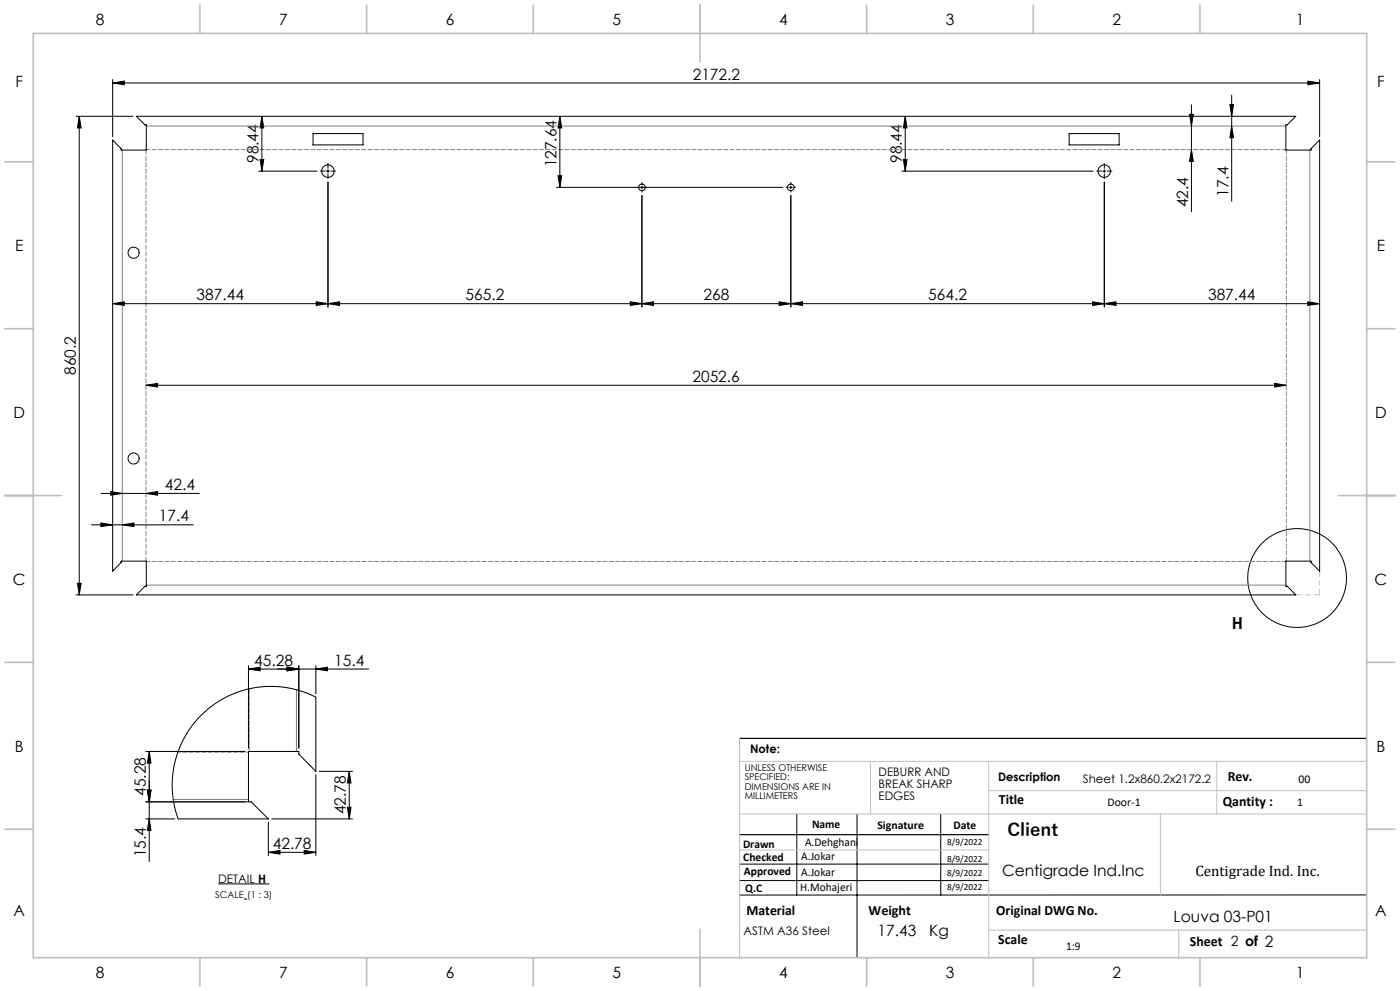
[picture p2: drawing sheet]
<svg xmlns="http://www.w3.org/2000/svg" width="420mm" height="297mm" viewBox="0 0 420 297" stroke-linecap="round" stroke-linejoin="round" font-family="sans-serif">
<g fill="none" stroke="#000" stroke-width=".3">
<path d="M22.8 34.9h17.1M23.8 34.9v143.4M23.8 34.9l.5 3.4h-1.1zM33.8 24.9l3.5-.6v1.1zM33.8 23.8v17.2M33.8 24.9h362.1M40.9 34.9h347.8l-2.5 2.5h-.4v7.6h7.5v-.4l2.6-2.6v129.2l-2.6-2.6v-.4h-7.5v7.5h.4l2.5 2.6h-347.8l2.6-2.6h.4v-7.5h-7.6v.4l-2.5 2.6v-129.2l2.5 2.6v.4h7.6v-7.6h-.4zM78.6 34.9l.5 3.4h-1.1zM78.6 34.9v16.4M168 34.9l.5 3.4h-1.1zM168 34.9v21.3M271.6 34.9l.5 3.4h-1.1z"/>
<path d="M271.6 34.9v16.4M356.9 34.3h1.1l-.6 3.5zM357.4 31.4v32.1M369 31.4h1.1l-.6 3.5zM369.5 28.5v31.8M369.5 37.8l.6 3.5h-1.1zM392.4 24.3l3.5 .6-3.5 .5zM395.9 23.8v17.2M77.6 51.3h17.5M78 47.8h1.1l-.5 3.5zM93.9 40h15v3.4h-15zM98 51.3h.8"/>
<path d="M98.4 50.9v.8M98.4 54.6v37.4M167 56.2h67.8M167.4 52.7h1.1l-.5 3.5zM192.6 55.7v.9M192.6 58.6v33.4M236.8 56.2h.9M237.2 55.7v.9M237.2 58.6v33.4M270.5 51.3h57.5M271 47.8h1.1l-.5 3.5zM320.7 40h15v3.4h-15z"/>
<path d="M330.9 51.3h.8M331.3 50.9v.8M331.3 54.6v37.4M357.4 44.8l.6 3.6h-1.1zM33.8 91l3.5-.6v1.1zM94.9 90.4l3.5 .6-3.5 .5zM98.4 91l3.5-.6v1.1zM189.1 90.4l3.5 .6-3.5 .5zM192.6 91l3.5-.6v1.1zM233.8 90.4l3.4 .6-3.4 .5zM237.2 91l3.5-.6v1.1zM327.8 90.4l3.5 .6-3.5 .5z"/>
<path d="M331.3 91l3.5-.6v1.1zM392.4 90.4l3.5 .6-3.5 .5zM395.9 91h-362.1M43.8 115.5l3.5-.6v1.1zM43.8 115.5h342.1M382.4 114.9l3.5 .6-3.5 .5zM27.4 157.3h30.6M30.3 156.7l3.5 .6-3.5 .5zM30.3 147.9h29.5M33.2 147.3l3.5 .6-3.5 .5zM36.7 157.3l3.5-.6v1.1zM43.8 147.9l3.5-.6v1.1z"/>
<path d="M22.8 178.3h17.1M23.2 174.8h1.1l-.5 3.5zM74.5 199.5v24.7M86.1 200l3.5 .5-3.5 .5zM89.6 199.5v24.7M94.8 199.5v8.5M59.8 214.9l4.3-3.7 3.6-2.2 3.9-1.7 4.5-1.1 4.3-.5 4.5 .2 5 1.1 4.3 1.6 .6 .3v22.3l-5.2-5.2v-.8h-15.1v15.1h.9l5.1 5.1h-27.1l-1-3.5-.7-4.4v-4.2l.6-4.1 1.1-3.8 1.4-3.4 2.2-3.6zM74.5 200.5l3.5-.5v1zM94.8 200.5l3.4-.5v1zM110.6 200.5h-36.1M43.7 225.2h29.8M44.2 236.8h1.1l-.5 3.5z"/>
<path d="M44.8 225.2v33M44.8 225.2l.5 3.5h-1.1zM94.8 232.2v24.2M95.7 231.2h10.1M104.8 231.2l.5 3.5h-1.1zM104.8 231.2v14.2M43.7 245.4h8.7M44.8 245.4l.5 3.5h-1.1zM74.4 240.3h-30.7M80.5 255.4l3.5-.5v1.1zM80.5 246.4v10M80.5 255.4h14.3"/>
<path d="M81.5 245.4h24.3M91.3 254.9l3.5 .5-3.5 .6zM104.2 241.9h1.1l-.5 3.5zM221.9 259h74.7M239 243.9v24.3M257.1 243.9v43.1M282.2 243.9v24.3M65.4 264.9h12.1M73.2 269.4h1M79.9 264.9h1M221.9 263.9h74.7M410 268.2h-188.1"/>
<circle cx="98.4" cy="51.3" r="1.87"/>
<circle cx="192.6" cy="56.2" r="1"/>
<circle cx="237.2" cy="56.2" r="1"/>
<circle cx="331.3" cy="51.3" r="1.87"/>
<circle cx="40.1" cy="75.7" r="1.67"/>
<circle cx="40.1" cy="137.4" r="1.67"/>
<circle cx="389.1" cy="173.2" r="14.8"/>
</g>
<path d="M77.5 264.9h2.4" fill="none" stroke="#000" stroke-width=".33"/>
<path d="M43.9 37.8h341.9M36.7 45v123.2M393 45v123.2M43.9 175.4h341.9M88.9 206.7v18.5M52 239.6h22.5" fill="none" stroke="#808080" stroke-width=".3"/>
<path d="M53.4 225.4h21.2" fill="none" stroke="#808080" stroke-width=".3" stroke-dasharray="1.3 .6" stroke-dashoffset=".5"/>
<path d="M74.8 225.2v-18.8" fill="none" stroke="#808080" stroke-width=".3" stroke-dasharray="1.3 .6" stroke-dashoffset="-.2"/>
<g fill="none" stroke="#000" stroke-width=".3" stroke-dasharray="15.2 1.3 1.3 1.3">
<path d="M97.6 51.3h-1.5M98.4 52.1v1.5M98.4 50.4v-1.4M99.2 51.3h1.5M191.8 56.1h-.6M192.6 57v.6M192.6 55.3v-.6M193.4 56.1h.6M236.4 56.1h-.6M237.3 57v.6M237.3 55.3v-.6M238.1 56.1h.6"/>
<path d="M330.5 51.3h-1.5M331.3 52.1v1.5M331.3 50.4v-1.4M332.1 51.3h1.5"/>
</g>
<path d="M221.9 221.3h188.1M221.9 250.2h74.7" fill="none" stroke="#000" stroke-width=".35"/>
<path d="M385.8 44.8h-341.9M43.9 168.3h341.9" fill="none" stroke="#808080" stroke-width=".3" stroke-dasharray="1.3 .6" stroke-dashoffset=".2"/>
<path d="M43.8 45v123.2M385.9 168.2v-123.2" fill="none" stroke="#808080" stroke-width=".3" stroke-dasharray="1.3 .6"/>
<path d="M388.8 178.3h7.1M395.9 171.1v7.2" fill="none" stroke="#c0c0c0" stroke-width=".3" stroke-dasharray="15.2 1.3 1.3 1.3" stroke-dashoffset="13.6"/>
<path d="M221.9 228.2h188.1M261.2 228.2v15.7M296.6 228.2v58.8M296.6 237h113.4M365.1 228.2v15.7M221.9 243.9h188.1M221.9 254.7h74.7M348.1 243.9v24.3M296.6 278.8h113.4M353.6 278.8v8.2" fill="none" stroke="#c0c0c0" stroke-width=".3"/>
<path d="M221.9 221.3v65.7" fill="none" stroke="#c0c0c0" stroke-width=".35"/>
<g fill="none" stroke="#c0c0c0" stroke-width=".5">
<path d="M10 10h400v277h-400zM60 1.5v8.5M110 1.5v8.5M160 1.5v8.5M210 1.5v17M260 1.5v8.5M310 1.5v8.5M360 1.5v8.5M1.5 48.5h8.5M410 48.5h8.5M1.5 98.5h8.5M410 98.5h8.5"/>
<path d="M1.5 148.5h17M401.5 148.5h17M1.5 198.5h8.5M410 198.5h8.5M1.5 248.5h8.5M410 248.5h8.5M210 278.5v17M60 287v8.5M110 287v8.5M160 287v8.5M260 287v8.5M310 287v8.5"/>
<path d="M360 287v8.5"/>
</g>
<g fill="#000">
<path d="M23.8 34.9l.5 3.4h-1.1zM23.2 174.8h1.1l-.5 3.5zM369 31.4h1.1l-.6 3.5zM369.5 37.8l.6 3.5h-1.1z"/>
<path d="M33.8 24.9l3.5-.6v1.1zM392.4 24.3l3.5 .6-3.5 .5zM30.3 156.7l3.5 .6-3.5 .5zM36.7 157.3l3.5-.6v1.1zM33.2 147.3l3.5 .6-3.5 .5zM43.8 147.9l3.5-.6v1.1zM43.8 115.5l3.5-.6v1.1zM382.4 114.9l3.5 .6-3.5 .5zM331.3 91l3.5-.6v1.1zM392.4 90.4l3.5 .6-3.5 .5z"/>
<path d="M271 47.8h1.1l-.5 3.5zM271.6 34.9l.5 3.4h-1.1zM167.4 52.7h1.1l-.5 3.5zM168 34.9l.5 3.4h-1.1zM78 47.8h1.1l-.5 3.5zM78.6 34.9l.5 3.4h-1.1z"/>
<path d="M357.4 44.8l.6 3.6h-1.1zM356.9 34.3h1.1l-.6 3.5zM44.8 245.4l.5 3.5h-1.1zM44.2 236.8h1.1l-.5 3.5z"/>
<path d="M33.8 91l3.5-.6v1.1zM94.9 90.4l3.5 .6-3.5 .5z"/>
<path d="M98.4 91l3.5-.6v1.1zM189.1 90.4l3.5 .6-3.5 .5zM80.5 255.4l3.5-.5v1.1zM91.3 254.9l3.5 .5-3.5 .6z"/>
<path d="M233.8 90.4l3.4 .6-3.4 .5zM192.6 91l3.5-.6v1.1zM94.8 200.5l3.4-.5v1zM86.1 200l3.5 .5-3.5 .5z"/>
<path d="M327.8 90.4l3.5 .6-3.5 .5zM237.2 91l3.5-.6v1.1z"/>
<path d="M74.5 200.5l3.5-.5v1zM86.1 200l3.5 .5-3.5 .5z"/>
<path d="M44.2 236.8h1.1l-.5 3.5zM44.8 225.2l.5 3.5h-1.1z"/>
<path d="M104.2 241.9h1.1l-.5 3.5zM104.8 231.2l.5 3.5h-1.1z"/>
</g>
<text font-size="5.3" x="302.2" y="250.7">Client</text>
<text font-size="4.9" x="369.5" y="188.6">H</text>
<g font-size="4.7">
<text x="28.7" y="7.6">8</text>
<text x="83.7" y="7.6">7</text>
<text x="133.7" y="7.6">6</text>
<text x="183.7" y="7.6">5</text>
<text x="233.7" y="7.6">4</text>
<text x="283.7" y="7.6">3</text>
<text x="333.7" y="7.6">2</text>
<text x="388.7" y="7.6">1</text>
<text x="207.8" y="23.8">2172.2</text>
<text x="4.6" y="26.1">F</text>
<text x="413.1" y="26.1">F</text>
<text x="77.6" y="48.9" transform="rotate(-90 77.6 48.9)">98.44</text>
<text x="167" y="50.2" transform="rotate(-90 167 50.2)">127.64</text>
<text x="270.6" y="48.9" transform="rotate(-90 270.6 48.9)">98.44</text>
<text x="368.5" y="59" transform="rotate(-90 368.5 59)">17.4</text>
<text x="356.4" y="62.1" transform="rotate(-90 356.4 62.1)">42.4</text>
<text x="4.5" y="75.3">E</text>
<text x="413" y="75.3">E</text>
<text x="59" y="90">387.44</text>
<text x="139.7" y="90">565.2</text>
<text x="211" y="90">268</text>
<text x="278.5" y="90">564.2</text>
<text x="362.4" y="90">387.44</text>
<text x="22.8" y="112.4" transform="rotate(-90 22.8 112.4)">860.2</text>
<text x="207.7" y="114.4">2052.6</text>
<text x="4" y="125.3">D</text>
<text x="412.5" y="125.3">D</text>
<text x="49.5" y="146.8">42.4</text>
<text x="47.7" y="156.3">17.4</text>
<text x="3.9" y="175.3">C</text>
<text x="412.4" y="175.3">C</text>
<text x="76.3" y="199.5">45.28</text>
<text x="100.3" y="199.5">15.4</text>
<text x="4.4" y="225.3">B</text>
<text x="412.9" y="225.3">B</text>
<text x="43.8" y="238.6" transform="rotate(-90 43.8 238.6)">45.28</text>
<text x="103.8" y="244.1" transform="rotate(-90 103.8 244.1)">42.78</text>
<text x="43.8" y="256.9" transform="rotate(-90 43.8 256.9)">15.4</text>
<text x="81.8" y="254.4">42.78</text>
<text x="300.6" y="262.6">Centigrade Ind.Inc</text>
<text x="4" y="274.6">A</text>
<text x="412.5" y="274.6">A</text>
<text x="263.3" y="280.5">17.43</text>
<text x="278.8" y="280.5">Kg</text>
<text x="352.1" y="276.4">Louva 03-P01</text>
<text x="28.7" y="293.1">8</text>
<text x="83.7" y="293.1">7</text>
<text x="133.7" y="293.1">6</text>
<text x="183.7" y="293.1">5</text>
<text x="233.7" y="293.1">4</text>
<text x="283.7" y="293.1">3</text>
<text x="333.7" y="293.1">2</text>
<text x="388.7" y="293.1">1</text>
</g>
<text font-size="4.5" x="358.6" y="262.6">Centigrade Ind. Inc.</text>
<g font-size="4.2">
<text x="368.3" y="234.1">Rev.</text>
<text x="299.7" y="240.9">Title</text>
<text x="366.8" y="241.6">Qantity :</text>
<text x="223.9" y="274.2">Material</text>
<text x="260.6" y="274.2">Weight</text>
<text x="298.9" y="274.2">Original DWG No.</text>
<text x="299.5" y="282.8">Scale</text>
<text x="357" y="283.6">Sheet 2 of 2</text>
</g>
<g font-size="3.5">
<text x="225" y="225.7">Note:</text>
<text x="263.6" y="232.6">DEBURR AND</text>
<text x="263.6" y="236.1">BREAK SHARP</text>
<text x="263.6" y="239.7">EDGES</text>
<text x="299.4" y="234.1">Description</text>
<text x="324.9" y="234.7">Sheet 1.2x860.2x2172.2</text>
<text x="389.6" y="234.7">00</text>
<text x="332.2" y="241.6">Door-1</text>
<text x="389.2" y="241.6">1</text>
<text x="243.6" y="248.1">Name</text>
<text x="263.2" y="248.5">Signature</text>
<text x="286" y="248.5">Date</text>
<text x="222.9" y="254">Drawn</text>
<text x="240.4" y="257.8">A.Jokar</text>
<text x="241.5" y="253.6">A.Dehghani</text>
<text x="223" y="258.1">Checked</text>
<text x="223.2" y="262.1">Approved</text>
<text x="240.4" y="262.4">A.Jokar</text>
<text x="65.4" y="264.5">DETAIL H</text>
<text x="223.6" y="267.4">Q.C</text>
<text x="240.1" y="267.1">H.Mohajeri</text>
<text x="223.1" y="280.2">ASTM A36 Steel</text>
<text x="319.8" y="284.6">1:9</text>
</g>
<g font-size="2.8">
<text x="223.4" y="231">UNLESS OTHERWISE</text>
<text x="223.4" y="233.8">SPECIFIED:</text>
<text x="223.4" y="236.7">DIMENSIONS ARE IN</text>
<text x="223.4" y="239.5">MILLIMETERS</text>
<text x="284.2" y="253.2">8/9/2022</text>
<text x="284.2" y="258.4">8/9/2022</text>
<text x="284.2" y="262.7">8/9/2022</text>
<text x="64.6" y="269">SCALE (1 : 3)</text>
<text x="284.2" y="266.6">8/9/2022</text>
</g>
</svg>
